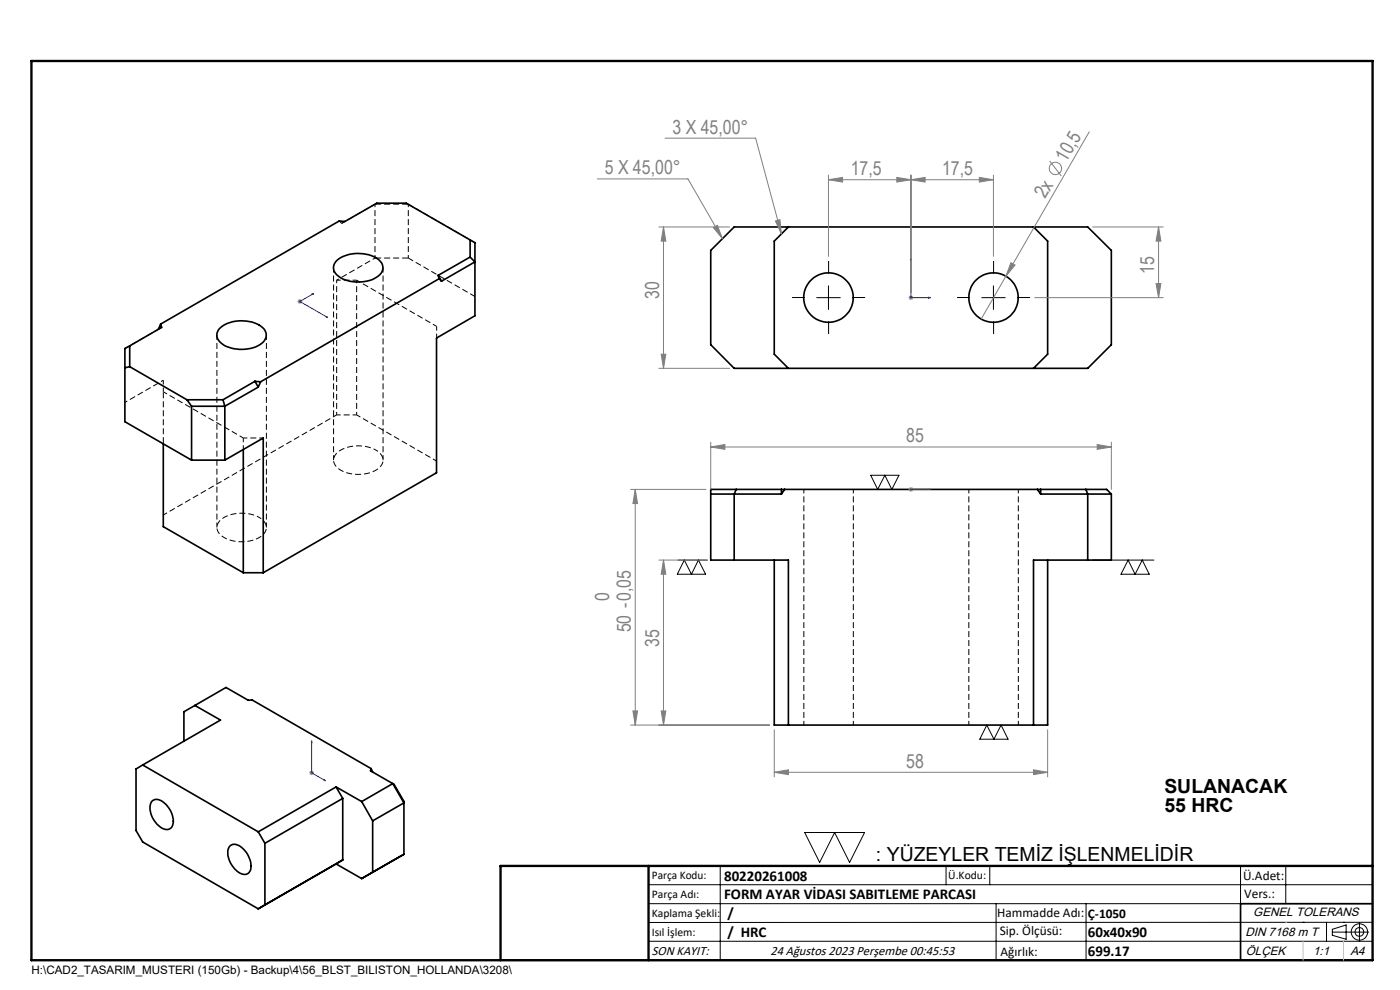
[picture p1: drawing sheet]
<svg xmlns="http://www.w3.org/2000/svg" width="297mm" height="210mm" viewBox="0 0 297 210" stroke-linecap="round" stroke-linejoin="round" font-family="sans-serif">
<g fill="none" stroke="#000" stroke-width=".35">
<path d="M71.4 55.3a7.6 7.6 0 0 1 9.1-.1 2.11 2.11 0 0 1-.6 3.6 7.7 7.7 0 0 1-8.4-.4 1.99 1.99 0 0 1-.1-3.1zM93 58.4l.2 .7M93 58.4l.7 1.2M93.2 59.1l-37.9 21.9M93.2 59.1l.5 .5M99.7 50.9l-13.5-7.8h-6.3l-6.7 3.9-1.2-.1-37.9 21.8M99.7 50.9v3.6M99.7 54.5l-6.7 3.9M99.7 54.5l1.1 1.1-7.1 4M99.7 50.9l1.1 .6v15.5l-8.2 4.7v28.6l-36.8 21.2M155.8 48.1h75l5 5v20l-5 5h-75l-5-5v-20zM167.3 48.1l-3 3v24l3 3"/>
<path d="M219.3 48.1l2.9 3v24l-2.9 3M27.5 77.8l12.2 7M27.5 73.4v4.4M27.5 73.4l-1 .5v15.6l14.1 8.1M27.5 77.8l-1 .2M34.1 68.7l.2 .8-6.8 3.9M34.1 68.7l-.5 1.1M46.6 69.6a7.5 7.5 0 0 1 9.1-.1 2.12 2.12 0 0 1-.5 3.6 7.7 7.7 0 0 1-8.4-.4 1.96 1.96 0 0 1-.2-3.1zM34.6 94.1v17.6l17 9.8M39.7 84.8l.9 1.4M39.7 84.8h7.6M40.6 86.2h7.1"/>
<path d="M40.6 97.6h7.1M40.6 86.2v11.4M47.3 84.8l.4 1.4M47.7 86.2v11.4M47.7 97.6l8.1-4.7v28.6M51.6 95.4v26.1M54.1 80.9l1.2 .1M54.1 80.9l-6.8 3.9M54.1 80.9l.7 1.2M54.8 82.1l-7.1 4.1M55.3 81l-.5 1.1M150.8 104.8h15"/>
<path d="M156.2 103.8l-.4 1v14M164.3 118.8v35h57.9v-35M165.8 103.8v1M166.5 103.8l-.7 1M220.1 103.8l.7 1M220.8 104.8h15M220.8 103.8v1M230.4 103.8l.4 1v14M235.8 104.8l-1-1h-84v15h16.5v35M235.8 104.8v14h-16.5v35M51.6 121.5h4.2M41.3 149.6l5.5 3.1-16.5 9.6"/>
<path d="M41.3 149.6l6.6-3.8 4.8 2.7h.8l25.2 14.5M41.3 149.6l-2.3 1.4v6.3M30.3 162.3l24.5 14.2M30.3 162.3l-1.4 .8v13.1l1.4 2.4 24.5 14.2M32.2 170a1.88 1.88 0 0 1 2.8 .5 4.6 4.6 0 0 1 1.5 4.8 1.64 1.64 0 0 1-2.6 0 4.7 4.7 0 0 1-1.8-5.1zM48.7 179.5a1.88 1.88 0 0 1 2.8 .5 4.7 4.7 0 0 1 1.5 4.8 1.51 1.51 0 0 1-2.3 .3 5 5 0 0 1-2.2-5.1zM54.8 176.5l1.4 2.4M56.2 178.9v13M71.3 166.9l5.4 3.1M71.3 166.9l-16.5 9.6M71.3 166.9l1.4 2.5M72.7 169.4l-16.5 9.5"/>
<path d="M72.7 169.4v13M76.7 170l2.4 4.1M78.7 163l-.1 .5 4.7 2.7M78.7 163l.4 .8M79.1 174.1v10.9M83.3 166.2l-6.6 3.8M83.3 166.2l2.4 4.1-6.6 3.8M83.3 166.2l.3 .2 2.1 3.6v11.2M56.2 191.9l-1.4 .9M71.3 183.3l5.4 3.1M71.3 183.3l-16.5 9.5M72.7 182.4l-16.5 9.5"/>
<path d="M72.7 182.4l-1.4 .9M85.7 181.2l-9 5.2M291.2 191.7h-28v12M106.2 203.7h185"/>
<circle cx="175.8" cy="63.1" r="5.2"/>
<circle cx="210.8" cy="63.1" r="5.2"/>
</g>
<g fill="none" stroke="#000" stroke-width=".21" stroke-dasharray="1.3 .6" stroke-dashoffset=".4" stroke-linecap="butt">
<path d="M71.4 59.4h4.3M72 46.9l.5 .5M72.5 47.4l.7-.4M72.5 47.4l7-4.1M33.6 69.8l-7.1 4.1M34.3 69.4l-.7 .4M92.6 69.2v2.5M92.6 69.2l-16.9-9.8M34.6 83.1l17 9.8M34.6 83.1v-2.4M51.6 95.4v-2.5M55.9 92.9h-4.3"/>
<path d="M71.4 88h4.3M75.7 88l16.9 9.8M34.6 109.2l36.8-21.2M170.5 103.8v50M205.5 103.8v50M181 153.8v-50M216 153.8v-50"/>
</g>
<path d="M71.4 59.4l8.2-4.7M26.5 85.4l8.1-4.7M79.7 95.5a2.23 2.23 0 0 1 1.6 2 2.23 2.23 0 0 1-1.4 2.1 7.8 7.8 0 0 1-8.4-.4 2.12 2.12 0 0 1 .6-3.6 8.1 8.1 0 0 1 7.6-.1M55 109.7a2.23 2.23 0 0 1 1.5 2.1 2.23 2.23 0 0 1-1.3 2.1 7.8 7.8 0 0 1-8.4-.4 2.12 2.12 0 0 1 .5-3.6 8.1 8.1 0 0 1 7.7-.2" fill="none" stroke="#000" stroke-width=".21" stroke-dasharray="1.3 .6" stroke-dashoffset=".7" stroke-linecap="butt"/>
<path d="M34.6 83.1v11" fill="none" stroke="#000" stroke-width=".21" stroke-dasharray="1.3 .6" stroke-dashoffset="-.1" stroke-linecap="butt"/>
<path d="M79.5 43.3l.5-.2M79.5 43.3h7.1M79.5 54.7h7.1M86.2 43.1l.4 .2" fill="none" stroke="#000" stroke-width=".21" stroke-dasharray="1.3 .6" stroke-linecap="butt"/>
<path d="M86.6 43.3l14.2 8.2M86.6 54.7l14.2 8.2" fill="none" stroke="#000" stroke-width=".21" stroke-dasharray="1.3 .6" stroke-dashoffset=".1" stroke-linecap="butt"/>
<path d="M71.4 59.4v28.6M79.5 54.7v-11.4M86.6 54.7v-11.4M75.7 88v-28.6" fill="none" stroke="#000" stroke-width=".21" stroke-dasharray="1.3 .6" stroke-dashoffset=".6" stroke-linecap="butt"/>
<path d="M70.8 56.8v40.8M46 71.1v40.8M81.3 97.6v-40.8M56.5 111.9v-40.8" fill="none" stroke="#000" stroke-width=".21" stroke-dasharray="1.3 .6" stroke-dashoffset=".2" stroke-linecap="butt"/>
<g fill="none" stroke="#808080" stroke-width=".21">
<path d="M126.7 38h19.2l7.3 12.6M141.1 29.3h19.2l5.5 20.3M175.8 38.1l3-.5v1zM175.8 37.1v17.3M175.8 38.1h34.9M190.3 37.6l3 .5-3 .5zM193.3 38.1l3-.5v1zM193.3 37.1v25M207.8 37.6l2.9 .5-2.9 .5zM210.7 37.1v17.3M222.7 34.1l2.4 3.2M231.1 28l-23 39.7"/>
<path d="M139.8 48.1h15M140.8 48.1l.5 3h-1zM140.8 48.1v30M151.3 48.3l.9-.5 1 2.8zM164.5 46.9l1-.3 .3 3zM214.5 55.7l.8 .5-1.9 2.4zM231.8 48.1h15M245.8 48.1v15M245.8 48.1l.5 3h-1zM63.1 64h1M63.3 63.6l.7 .7M63.6 63.4v1"/>
<path d="M64 63.6l-.7 .7M139.8 78.1h15M140.3 75.1h1l-.5 3zM192.8 63.1h.9M192.9 62.8l.7 .7M193.3 62.6v1M193.6 62.8l-.7 .7M219.5 63.1h27.3M245.3 60.1h1l-.5 3zM150.8 94.8l3-.5v1zM150.8 93.8v10M150.8 94.8h85"/>
<path d="M232.8 94.3l3 .5-3 .5zM235.8 93.8v10M133.8 103.8h16M134.8 103.8v50M134.8 103.8l.5 3h-1zM139.8 118.8h10M140.8 118.8v35M140.8 118.8l.5 3h-1zM192.8 103.8h.9M192.9 103.5l.7 .7M193.3 103.3v1M193.6 103.5l-.7 .7"/>
<path d="M133.8 153.8h29.5M134.3 150.8h1l-.5 3zM140.3 150.8h1l-.5 3zM164.3 154.8v10M222.2 154.8v10M65.6 163.9h1M65.8 163.6l.7 .7M66.1 163.4v1M66.5 163.6l-.7 .7M164.3 163.8l3-.5v1zM164.3 163.8h57.9M219.3 163.3l2.9 .5-2.9 .5z"/>
<circle cx="223.9" cy="35.7" r="1.3"/>
</g>
<g fill="none" stroke="#000" stroke-width=".21">
<path d="M173.2 63.1h5.1M175.8 60.6v5M208.3 63.1h5M210.7 60.6v5M143.8 118.8h6.3M145.2 118.8l1.5 3 1.5-3 1.5 3h-6zM184.7 100.8h6l-1.5 3-1.5-3-1.5 3zM231.8 118.8h13M239.3 118.8l1.5 3 1.5-3 1.5 3h-6zM209.3 153.8l1.6 3 1.5-3 1.5 3h-6zM170.7 176.6h12.7l-3.2 6.3-3.1-6.3-3.2 6.3zM137.6 187.7h153.6"/>
<path d="M137.6 191.7h153.6M137.6 199.7h153.6M152.8 183.7v20M200.7 183.7v4M210 183.7v4M211.3 191.7v12M230.4 191.7v12M263.2 183.7v20M272.8 183.7v8M276.4 195.6h.1M281.4 195.6v4.1M282.6 197.7h7.8"/>
<path d="M282.6 197.1l3-.9v3l-3-.8zM285 195.6h.1M288.4 195.8v3.8M291.2 195.6l-153.6 .1"/>
<circle cx="288.4" cy="197.7" r="1.74"/>
<circle cx="288.4" cy="197.7" r=".93"/>
</g>
<g fill="none" stroke="#00f" stroke-width=".21">
<path d="M193.3 54.8l.1 .4h-.3zM193.3 54.8v8.3h4.1M66.2 62.4l.4-.1-.2 .2zM66.6 62.3l-3 1.7 5.9 3.3M69.1 67.2l.2-.1 .2 .2zM197 63l.4 .1-.4 .1zM193.1 103.8h.3zM193.3 103.8h.1M193.3 103.8h4.1M197.4 103.8h-.4h.4M66.1 157.1v6.8l2.9 1.7M66.1 157.1l.1 .4-.2-.1z"/>
<path d="M68.8 165.4l.2 .2h-.2z"/>
</g>
<path d="M175.8 58.1v-2.7M210.8 58.1v-2.7M170.8 63.1h-2.8M175.8 68.1v2.8M180.8 63.1h2.7M205.8 63.1h-2.8M210.8 68.1v2.8M215.8 63.1h2.7" fill="none" stroke="#000" stroke-width=".21" stroke-dasharray="15.2 1.3 1.3 1.3" stroke-linecap="butt"/>
<path d="M6.7 12.9h284.5v190.8h-284.5zM137.6 183.7v20M291.2 183.7h-185v20" fill="none" stroke="#000" stroke-width=".5"/>
<path d="M272.8 195.6h.1M276.4 199.7v4M285 199.7v4" fill="none" stroke="#c0c0c0" stroke-width=".21"/>
<g fill="#00f">
<path d="M197 63l.4 .1-.4 .1zM193.3 54.8l.1 .4h-.3z"/>
<path d="M68.8 165.4l.2 .2h-.2zM66.1 157.1l.1 .4-.2-.1zM66.2 62.4l.2 .1 .2-.2zM69.1 67.2l.4 .1-.2-.2z"/>
<path d="M197 103.8h.4zM193.1 103.8h.3z"/>
</g>
<g fill="#808080">
<path d="M214.5 55.7l.8 .5-1.9 2.4z"/>
<path d="M164.5 46.9l1-.3 .3 3zM151.3 48.3l.9-.5 1 2.8zM175.8 38.1l3-.5v1zM190.3 37.6l3 .5-3 .5zM193.3 38.1l3-.5v1zM207.8 37.6l2.9 .5-2.9 .5zM164.3 163.8l3-.5v1zM219.3 163.3l2.9 .5-2.9 .5zM150.8 94.8l3-.5v1zM232.8 94.3l3 .5-3 .5z"/>
<path d="M140.3 150.8h1l-.5 3zM140.8 118.8l.5 3h-1zM134.3 150.8h1l-.5 3zM134.8 103.8l.5 3h-1z"/>
<path d="M140.8 48.1l.5 3h-1zM140.3 75.1h1l-.5 3zM245.8 48.1l.5 3h-1zM245.3 60.1h1l-.5 3z"/>
</g>
<g font-size="4.1" fill="#808080">
<text x="142.7" y="28.4">3 X 45,00°</text>
<text x="226.2" y="34.5" transform="rotate(-60 226.2 34.5)">10,5</text>
<text x="128.3" y="37">5 X 45,00°</text>
<text x="180.5" y="37.2">17,5</text>
<text x="199.9" y="37.2">17,5</text>
<text x="221.7" y="42.3" transform="rotate(-60 221.7 42.3)">2x</text>
<text x="244.9" y="58" transform="rotate(-90 244.9 58)">15</text>
<text x="139.9" y="63.4" transform="rotate(-90 139.9 63.4)">30</text>
<text x="192.2" y="93.9">85</text>
<text x="129.2" y="127.6" transform="rotate(-90 129.2 127.6)">0</text>
<text x="133.9" y="134.2" transform="rotate(-90 133.9 134.2)">50 -0,05</text>
<text x="139.9" y="137.2" transform="rotate(-90 139.9 137.2)">35</text>
<text x="192.2" y="162.9">58</text>
</g>
<g font-size="4.1">
<text x="247" y="168.3">SULANACAK</text>
<text x="247" y="172.3">55 HRC</text>
<text x="185.8" y="182.7">: YÜZEYLER TEMİZ İŞLENMELİDİR</text>
</g>
<g font-size="3.2">
<text x="153.6" y="190.8">FORM AYAR VİDASI SABITLEME PARCASI</text>
<text x="153.6" y="186.8">80220261008</text>
<text x="154.3" y="194.8">/</text>
<text x="154.3" y="198.8">/ HRC</text>
<text x="230.8" y="198.7">60x40x90</text>
<text x="230.8" y="202.8">699.17</text>
</g>
<g font-size="2.8">
<text x="263.7" y="186.7">Ü.Adet:</text>
<text x="263.9" y="190.5">Vers.:</text>
<text x="211.5" y="194.5">Hammadde Adı:</text>
<text x="230.8" y="194.7">Ç-1050</text>
<text x="138.3" y="202.6">SON KAYIT:</text>
<text x="163.4" y="202.6">24 Ağustos 2023 Perşembe 00:45:53</text>
<text x="212.1" y="198.4">Sip. Ölçüsü:</text>
<text x="212.2" y="202.7">Ağırlık:</text>
</g>
<g font-size="2.6">
<text x="265.9" y="194.4">GENEL TOLERANS</text>
<text x="264.2" y="198.5">DIN 7168 m T</text>
<text x="264.3" y="202.6">ÖLÇEK</text>
<text x="278.5" y="202.6">1:1</text>
<text x="286.5" y="202.6">A4</text>
</g>
<g font-size="2.5">
<text x="138.3" y="186.4">Parça Kodu:</text>
<text x="138.3" y="190.5">Parça Adı:</text>
<text x="201.2" y="186.5">Ü.Kodu:</text>
<text x="138.3" y="194.5">Kaplama Şekli:</text>
<text x="138.3" y="198.6">Isıl İşlem:</text>
<text x="6.7" y="206.7">H:\CAD2_TASARIM_MUSTERI (150Gb) - Backup\4\56_BLST_BILISTON_HOLLANDA\3208\</text>
</g>
</svg>
